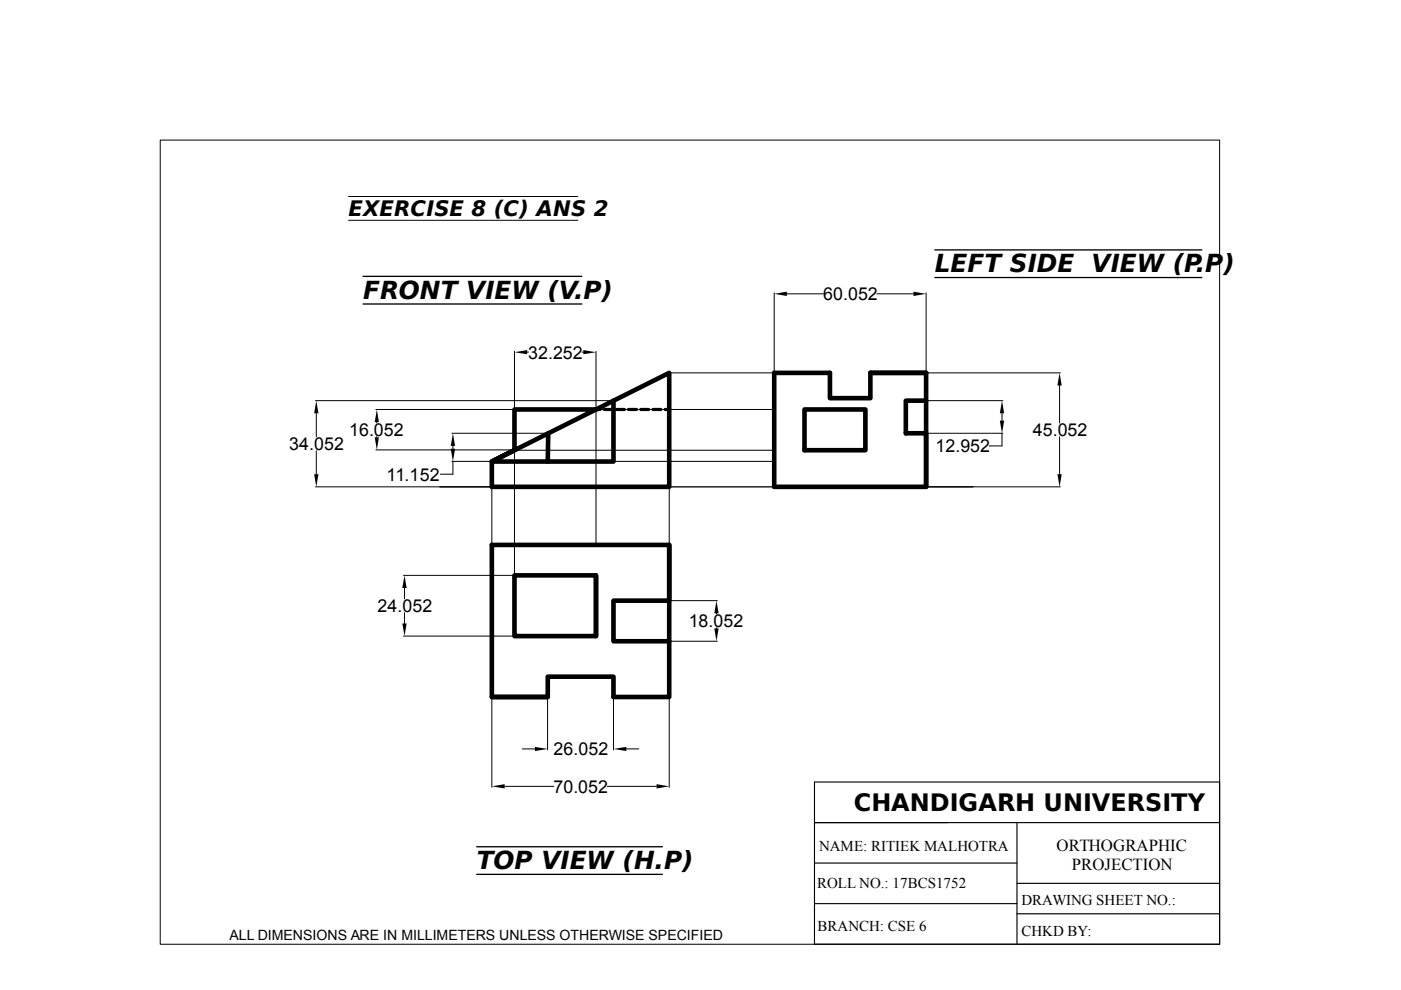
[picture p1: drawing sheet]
<svg xmlns="http://www.w3.org/2000/svg" width="297mm" height="210mm" viewBox="0 0 297 210" stroke-linecap="round" stroke-linejoin="round" font-family="sans-serif">
<path d="M77 58.6h46.4M198.2 58.8h56.6M198.2 53h56.6M77 64.5h46.4M93.3 103.2h113M101.1 179.5h39.3M101.1 185.4h39.3" fill="none" stroke="#000" stroke-width=".28"/>
<path d="M164.1 79.1h11.9v5.3h8.5v-5.3h11.9v24.1h-32.3zM126.4 86.8h-17.3v8.6l-4.8 2.5 37.6-18.8v24.1h-37.6v-5.4l11.8 .1 .1-6M130.1 84.9v13h-14M170.6 95.4v-8.6h12.9v8.7h-12.9M192.1 91.9h4.3v11.3M196.4 84.9h-4.3v7M141.9 115.5v11.9h-11.8v8.6h11.8M109.1 122h17.3v12.9h-17.3zM126.4 122v12.9M104.3 147.8h11.8v-4.3h14v4.3h11.8v-32.3h-37.6v32.3h11.8" fill="none" stroke="#000" stroke-width=".98"/>
<g fill="none" stroke="#000" stroke-width=".21">
<path d="M34 29.7h224.6v170.5h-224.6zM73.9 46.7h48.6M73.9 41.7h48.6M109.1 74.5v12.2M111.8 74.6h.2M123.4 74.6h.3M126.4 74.5v12.2M141.9 79.1h34.1M164.1 62.1v16.9M166.8 62.3h7.8M185.9 62.3h7.8M196.4 62.1v16.9"/>
<path d="M196.4 79.1h28.4M66.9 84.9h63.1M67.1 87.6v5M67.1 95.6v4.9M79.7 86.8h29.3M79.7 95.4h29.3M79.9 89.5v.1M79.9 92.6v.1M95.8 97.8h68.3M95.8 91.9h20.4M96 97.8v2.7h-2.7M96 94.5v.6"/>
<path d="M109.1 95.4v39.5M109.1 95.5h55M164.1 86.8h-37.7v28.7M196.4 84.9h16.2M196.4 91.9h16.2M212.4 91.9v2.6h-2.7M212.4 87.6v1.6M224.6 81.7v8M224.6 92.6v7.9M66.9 103.2h37.3M104.3 103.2v12.3h4.8M141.9 103.2v12.3"/>
<path d="M196.4 103.2h28.4M85.5 122h23.5M85.5 134.9h23.5M85.8 124.7v2.3M85.8 129.9v2.3M142 127.4h10.1M142 136h10.1M151.9 130v.2M151.9 133.1v.1M104.3 147.8v19.1M110.7 158.8h2.7M116.1 147.8v11.2"/>
<path d="M130.1 147.8v11.2M132.8 158.8h2.6M141.9 147.8v19.1M107 166.7h10.4M128.8 166.7h10.4"/>
</g>
<g fill="#000">
<path d="M109.1 74.7l2.7-.5v.9zM123.7 74.2l2.7 .5-2.7 .4zM164.1 62.3l2.7-.5v1zM193.7 61.8l2.7 .5-2.7 .5zM67.1 84.9l.4 2.7h-.9zM79.4 92.7h.9l-.4 2.7zM79.9 86.8l.4 2.7h-.9zM95.6 95.1h.9l-.5 2.8zM96 91.9l.5 2.6h-.9zM212 89.2h.9l-.5 2.7zM212.4 84.9l.5 2.7h-.9zM224.6 79.1l.5 2.6h-.9z"/>
<path d="M66.6 100.5h.9l-.4 2.7zM224.2 100.5h.9l-.5 2.7zM85.3 132.2h.9l-.4 2.7zM85.8 122l.4 2.7h-.9zM151.4 133.2h1l-.5 2.8zM151.9 127.4l.5 2.6h-1zM113.4 158.4l2.7 .4-2.7 .4zM130.1 158.8l2.7-.4v.8zM104.3 166.7l2.7-.4v.9zM139.2 166.3l2.7 .4-2.7 .5z"/>
</g>
<path d="M126.4 86.8h.8M128.1 86.8h1.7M130.7 86.8h1.7M133.2 86.8h1.8M135.9 86.8h1.6M138.4 86.8h1.7M141 86.8h.9" fill="none" stroke="#000" stroke-width=".68"/>
<path d="M172.7 174.4h85.9M172.7 165.8h85.9v34.4h-85.9zM215.6 174.4v25.8M172.7 191.6h42.9M172.7 183h42.9M215.6 187.3h43M215.6 193.7h43" fill="none" stroke="#000" stroke-width=".24"/>
<g font-size="5.3">
<text x="198.2" y="57.7">LEFT SIDE VIEW (P.P)</text>
<text x="77" y="63.3">FRONT VIEW (V.P)</text>
<text x="101.1" y="184.3">TOP VIEW (H.P)</text>
</g>
<text font-size="5.1" x="181" y="172">CHANDIGARH UNIVERSITY</text>
<text font-size="4.5" x="73.9" y="45.7">EXERCISE 8 (C) ANS 2</text>
<g font-size="3.8">
<text x="174.5" y="63.6">60.052</text>
<text x="112" y="76">32.252</text>
<text x="61.3" y="95.4">34.052</text>
<text x="74" y="92.5">16.052</text>
<text x="198.3" y="95.9">12.952</text>
<text x="219" y="92.5">45.052</text>
<text x="81.9" y="101.9">11.152</text>
<text x="80" y="129.8">24.052</text>
<text x="146" y="133">18.052</text>
<text x="117.4" y="160.2">26.052</text>
<text x="117.3" y="168.1">70.052</text>
</g>
<g font-size="3.6">
<text x="224" y="180.4">ORTHOGRAPHIC</text>
<text x="227.3" y="184.5">PROJECTION</text>
</g>
<g font-size="3.2">
<text x="173.7" y="180.5">NAME: RITIEK MALHOTRA</text>
<text x="173.2" y="188.3">ROLL NO.: 17BCS1752</text>
<text x="216.6" y="192">DRAWING SHEET NO.:</text>
<text x="173.4" y="197.5">BRANCH: CSE 6</text>
<text x="216.6" y="198.4">CHKD BY:</text>
</g>
<text font-size="3" x="48.7" y="199.3">ALL DIMENSIONS ARE IN MILLIMETERS UNLESS OTHERWISE SPECIFIED</text>
</svg>
